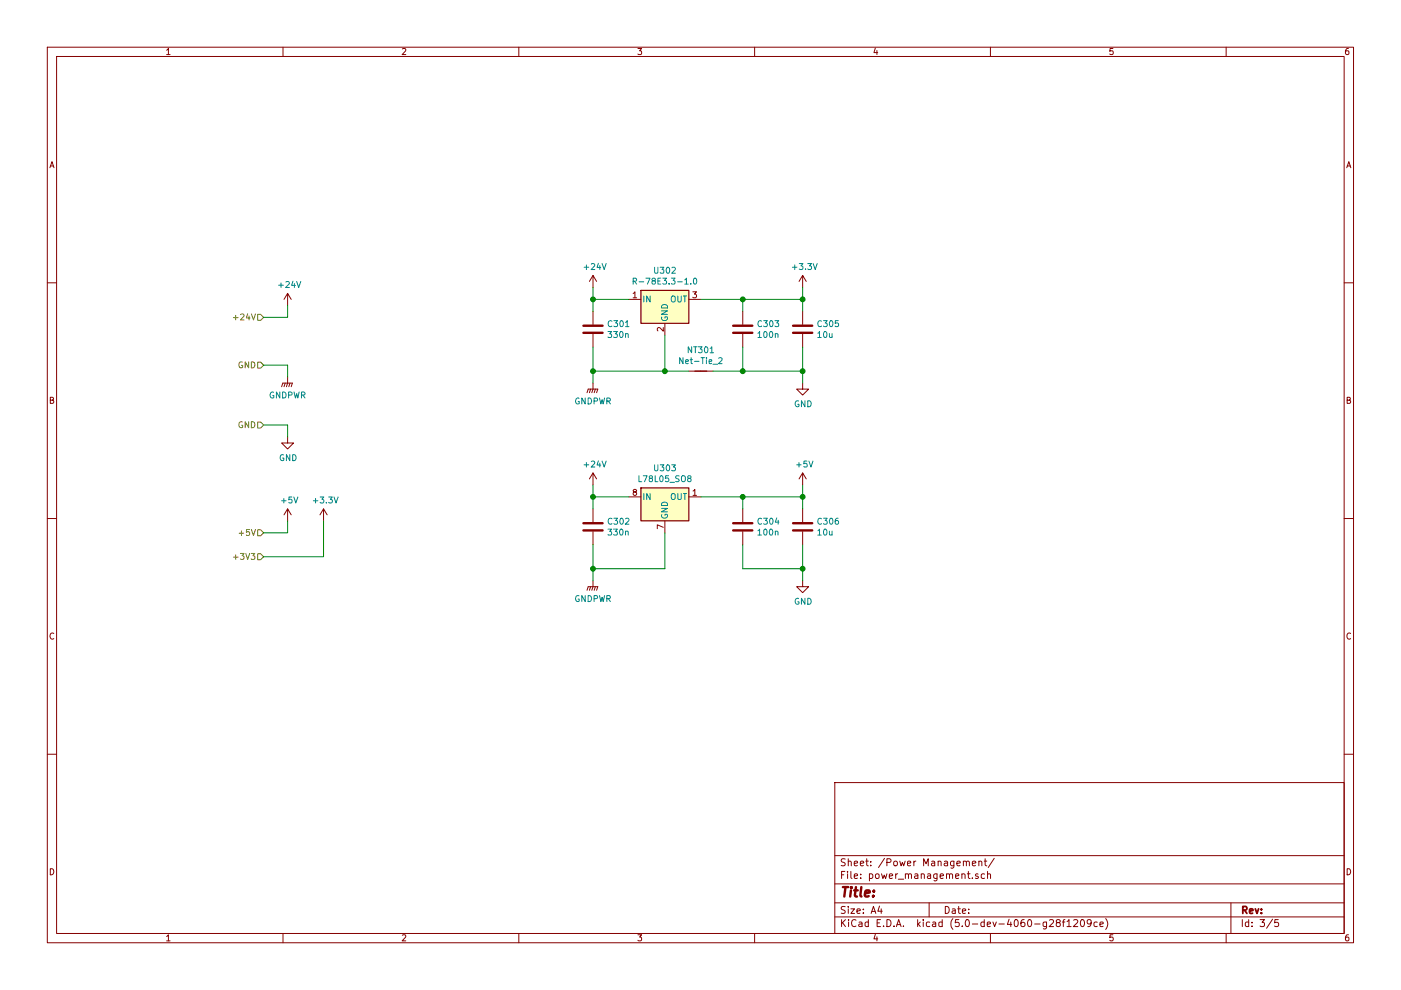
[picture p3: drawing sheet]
EESchema Schematic File Version 4
LIBS:edm_control_board-cache
EELAYER 26 0
EELAYER END
$Descr A4 11693 8268
encoding utf-8
Sheet 3 5
Title ""
Date ""
Rev ""
Comp ""
Comment1 ""
Comment2 ""
Comment3 ""
Comment4 ""
$EndDescr
$Comp
L Regulator_Switching:R-78E3.3-1.0 U302
U 1 1
P 5550 2500
F 0 "U302" H 5550 2742 50  0000 C CNN
F 1 "R-78E3.3-1.0" H 5550 2651 50  0000 C CNN
F 2 "Converter_DCDC:Converter_DCDC_RECOM_R-78E-0.5_THT" H 5600 2250 50  0001 L CIN
F 3 "https://www.recom-power.com/pdf/Innoline/R-78Exx-1.0.pdf" H 5550 2500 50  0001 C CNN
F 4 "945-2409-5-ND" H 5550 2500 50  0001 C CNN "Digikey"
	1    5550 2500
	1    0    0    -1  
$EndComp
$Comp
L power:GNDPWR #PWR041
U 1 1
P 2400 3150
F 0 "#PWR041" H 2400 2950 50  0001 C CNN
F 1 "GNDPWR" H 2400 3000 50  0000 C CNN
F 2 "" H 2400 3100 50  0001 C CNN
F 3 "" H 2400 3100 50  0001 C CNN
	1    2400 3150
	1    0    0    -1  
$EndComp
$Comp
L power:+24V #PWR042
U 1 1
P 2400 2550
F 0 "#PWR042" H 2400 2400 50  0001 C CNN
F 1 "+24V" H 2415 2723 50  0000 C CNN
F 2 "" H 2400 2550 50  0001 C CNN
F 3 "" H 2400 2550 50  0001 C CNN
	1    2400 2550
	1    0    0    -1  
$EndComp
$Comp
L power:+3.3V #PWR043
U 1 1
P 6700 2400
F 0 "#PWR043" H 6700 2250 50  0001 C CNN
F 1 "+3.3V" H 6715 2573 50  0000 C CNN
F 2 "" H 6700 2400 50  0001 C CNN
F 3 "" H 6700 2400 50  0001 C CNN
	1    6700 2400
	1    0    0    -1  
$EndComp
$Comp
L power:+5V #PWR044
U 1 1
P 2400 4350
F 0 "#PWR044" H 2400 4200 50  0001 C CNN
F 1 "+5V" H 2415 4523 50  0000 C CNN
F 2 "" H 2400 4350 50  0001 C CNN
F 3 "" H 2400 4350 50  0001 C CNN
	1    2400 4350
	1    0    0    -1  
$EndComp
$Comp
L Device:Net-Tie_2 NT301
U 1 1
P 5850 3100
F 0 "NT301" H 5850 3278 50  0000 C CNN
F 1 "Net-Tie_2" H 5850 3187 50  0000 C CNN
F 2 "NetTie:NetTie-2_SMD_Pad2.0mm" H 5850 3100 50  0001 C CNN
F 3 "~" H 5850 3100 50  0001 C CNN
	1    5850 3100
	1    0    0    -1  
$EndComp
Wire Wire Line
	2400 3150 2400 3050
Text HLabel 2200 2650 0    50   Input ~ 0
+24V
Text HLabel 2200 3050 0    50   Input ~ 0
GND
Wire Wire Line
	2200 2650 2400 2650
Wire Wire Line
	2400 2650 2400 2550
Wire Wire Line
	2200 3050 2400 3050
Text HLabel 2200 4450 0    50   Input ~ 0
+5V
Text HLabel 2200 3550 0    50   Input ~ 0
GND
$Comp
L power:GND #PWR045
U 1 1
P 6700 3200
F 0 "#PWR045" H 6700 2950 50  0001 C CNN
F 1 "GND" H 6705 3027 50  0000 C CNN
F 2 "" H 6700 3200 50  0001 C CNN
F 3 "" H 6700 3200 50  0001 C CNN
	1    6700 3200
	1    0    0    -1  
$EndComp
Text HLabel 2200 4650 0    50   Input ~ 0
+3V3
$Comp
L power:+3.3V #PWR046
U 1 1
P 2700 4350
F 0 "#PWR046" H 2700 4200 50  0001 C CNN
F 1 "+3.3V" H 2715 4523 50  0000 C CNN
F 2 "" H 2700 4350 50  0001 C CNN
F 3 "" H 2700 4350 50  0001 C CNN
	1    2700 4350
	1    0    0    -1  
$EndComp
Wire Wire Line
	2200 4450 2400 4450
Wire Wire Line
	2400 4450 2400 4350
Wire Wire Line
	2200 4650 2700 4650
Wire Wire Line
	2700 4650 2700 4350
Wire Wire Line
	2200 3550 2400 3550
$Comp
L power:GND #PWR047
U 1 1
P 2400 3650
F 0 "#PWR047" H 2400 3400 50  0001 C CNN
F 1 "GND" H 2405 3477 50  0000 C CNN
F 2 "" H 2400 3650 50  0001 C CNN
F 3 "" H 2400 3650 50  0001 C CNN
	1    2400 3650
	1    0    0    -1  
$EndComp
Wire Wire Line
	2400 3650 2400 3550
$Comp
L power:GNDPWR #PWR048
U 1 1
P 4950 3200
F 0 "#PWR048" H 4950 3000 50  0001 C CNN
F 1 "GNDPWR" H 4950 3050 50  0000 C CNN
F 2 "" H 4950 3150 50  0001 C CNN
F 3 "" H 4950 3150 50  0001 C CNN
	1    4950 3200
	1    0    0    -1  
$EndComp
Wire Wire Line
	5550 3100 5550 2800
Wire Wire Line
	5550 3100 5750 3100
$Comp
L power:+24V #PWR049
U 1 1
P 4950 2400
F 0 "#PWR049" H 4950 2250 50  0001 C CNN
F 1 "+24V" H 4965 2573 50  0000 C CNN
F 2 "" H 4950 2400 50  0001 C CNN
F 3 "" H 4950 2400 50  0001 C CNN
	1    4950 2400
	1    0    0    -1  
$EndComp
$Comp
L Device:C C301
U 1 1
P 4950 2750
F 0 "C301" H 5065 2796 50  0000 L CNN
F 1 "330n" H 5065 2705 50  0000 L CNN
F 2 "Capacitor_SMD:C_0805_2012Metric" H 4988 2600 50  0001 C CNN
F 3 "~" H 4950 2750 50  0001 C CNN
F 4 "1276-6813-1-ND" H 4950 2750 50  0001 C CNN "Digikey"
	1    4950 2750
	1    0    0    -1  
$EndComp
Wire Wire Line
	4950 2600 4950 2500
Wire Wire Line
	5550 3100 4950 3100
Wire Wire Line
	4950 3100 4950 3200
Connection ~ 5550 3100
Wire Wire Line
	4950 3100 4950 2900
Connection ~ 4950 3100
$Comp
L Device:C C303
U 1 1
P 6200 2750
F 0 "C303" H 6315 2796 50  0000 L CNN
F 1 "100n" H 6315 2705 50  0000 L CNN
F 2 "Capacitor_SMD:C_0805_2012Metric" H 6238 2600 50  0001 C CNN
F 3 "~" H 6200 2750 50  0001 C CNN
F 4 "445-1418-1-ND" H 6200 2750 50  0001 C CNN "Digikey"
	1    6200 2750
	1    0    0    -1  
$EndComp
$Comp
L Device:C C305
U 1 1
P 6700 2750
F 0 "C305" H 6815 2796 50  0000 L CNN
F 1 "10u" H 6815 2705 50  0000 L CNN
F 2 "Capacitor_SMD:CP_Elec_6.3x5.3" H 6738 2600 50  0001 C CNN
F 3 "~" H 6700 2750 50  0001 C CNN
F 4 "PCE4209CT-ND" H 6700 2750 50  0001 C CNN "Digikey"
	1    6700 2750
	1    0    0    -1  
$EndComp
Wire Wire Line
	6700 2900 6700 3100
Connection ~ 6700 3100
Wire Wire Line
	6700 3100 6700 3200
Wire Wire Line
	6200 3100 6200 2900
Connection ~ 6200 3100
Wire Wire Line
	6200 3100 6700 3100
Wire Wire Line
	5850 2500 6200 2500
Wire Wire Line
	6700 2500 6700 2600
Wire Wire Line
	6200 2600 6200 2500
Wire Wire Line
	5950 3100 6200 3100
Connection ~ 6200 2500
Wire Wire Line
	6200 2500 6700 2500
Wire Wire Line
	5250 2500 4950 2500
Connection ~ 4950 2500
Wire Wire Line
	4950 2500 4950 2400
Wire Wire Line
	6700 2500 6700 2400
Connection ~ 6700 2500
$Comp
L Regulator_Linear:L78L05_SO8 U303
U 1 1
P 5550 4150
F 0 "U303" H 5550 4392 50  0000 C CNN
F 1 "L78L05_SO8" H 5550 4301 50  0000 C CNN
F 2 "Package_SO:SOIC-8_3.9x4.9mm_P1.27mm" H 5650 4350 50  0001 C CIN
F 3 "http://www.st.com/content/ccc/resource/technical/document/datasheet/15/55/e5/aa/23/5b/43/fd/CD00000446.pdf/files/CD00000446.pdf/jcr:content/translations/en.CD00000446.pdf" H 5750 4150 50  0001 C CNN
F 4 "497-1182-1-ND" H 5550 4150 50  0001 C CNN "Digikey"
	1    5550 4150
	1    0    0    -1  
$EndComp
$Comp
L power:GNDPWR #PWR050
U 1 1
P 4950 4850
F 0 "#PWR050" H 4950 4650 50  0001 C CNN
F 1 "GNDPWR" H 4950 4700 50  0000 C CNN
F 2 "" H 4950 4800 50  0001 C CNN
F 3 "" H 4950 4800 50  0001 C CNN
	1    4950 4850
	1    0    0    -1  
$EndComp
$Comp
L power:+24V #PWR051
U 1 1
P 4950 4050
F 0 "#PWR051" H 4950 3900 50  0001 C CNN
F 1 "+24V" H 4965 4223 50  0000 C CNN
F 2 "" H 4950 4050 50  0001 C CNN
F 3 "" H 4950 4050 50  0001 C CNN
	1    4950 4050
	1    0    0    -1  
$EndComp
$Comp
L Device:C C302
U 1 1
P 4950 4400
F 0 "C302" H 5065 4446 50  0000 L CNN
F 1 "330n" H 5065 4355 50  0000 L CNN
F 2 "Capacitor_SMD:C_0805_2012Metric" H 4988 4250 50  0001 C CNN
F 3 "~" H 4950 4400 50  0001 C CNN
F 4 "1276-6813-1-ND" H 4950 4400 50  0001 C CNN "Digikey"
	1    4950 4400
	1    0    0    -1  
$EndComp
Wire Wire Line
	4950 4250 4950 4150
Wire Wire Line
	5550 4750 4950 4750
Wire Wire Line
	4950 4750 4950 4850
Wire Wire Line
	4950 4750 4950 4550
Connection ~ 4950 4750
Wire Wire Line
	5250 4150 4950 4150
Connection ~ 4950 4150
Wire Wire Line
	4950 4150 4950 4050
Wire Wire Line
	5550 4450 5550 4750
$Comp
L power:GND #PWR052
U 1 1
P 6700 4850
F 0 "#PWR052" H 6700 4600 50  0001 C CNN
F 1 "GND" H 6705 4677 50  0000 C CNN
F 2 "" H 6700 4850 50  0001 C CNN
F 3 "" H 6700 4850 50  0001 C CNN
	1    6700 4850
	1    0    0    -1  
$EndComp
$Comp
L Device:C C304
U 1 1
P 6200 4400
F 0 "C304" H 6315 4446 50  0000 L CNN
F 1 "100n" H 6315 4355 50  0000 L CNN
F 2 "Capacitor_SMD:C_0805_2012Metric" H 6238 4250 50  0001 C CNN
F 3 "~" H 6200 4400 50  0001 C CNN
F 4 "445-1418-1-ND" H 6200 4400 50  0001 C CNN "Digikey"
	1    6200 4400
	1    0    0    -1  
$EndComp
$Comp
L Device:C C306
U 1 1
P 6700 4400
F 0 "C306" H 6815 4446 50  0000 L CNN
F 1 "10u" H 6815 4355 50  0000 L CNN
F 2 "Capacitor_SMD:CP_Elec_6.3x5.3" H 6738 4250 50  0001 C CNN
F 3 "~" H 6700 4400 50  0001 C CNN
F 4 "PCE4209CT-ND" H 6700 4400 50  0001 C CNN "Digikey"
	1    6700 4400
	1    0    0    -1  
$EndComp
Wire Wire Line
	6700 4550 6700 4750
Connection ~ 6700 4750
Wire Wire Line
	6700 4750 6700 4850
Wire Wire Line
	6200 4750 6200 4550
Wire Wire Line
	6200 4750 6700 4750
Wire Wire Line
	5850 4150 6200 4150
Wire Wire Line
	6700 4150 6700 4250
Wire Wire Line
	6200 4250 6200 4150
Connection ~ 6200 4150
Wire Wire Line
	6200 4150 6700 4150
Wire Wire Line
	6700 4150 6700 4050
Connection ~ 6700 4150
$Comp
L power:+5V #PWR053
U 1 1
P 6700 4050
F 0 "#PWR053" H 6700 3900 50  0001 C CNN
F 1 "+5V" H 6715 4223 50  0000 C CNN
F 2 "" H 6700 4050 50  0001 C CNN
F 3 "" H 6700 4050 50  0001 C CNN
	1    6700 4050
	1    0    0    -1  
$EndComp
$EndSCHEMATC
